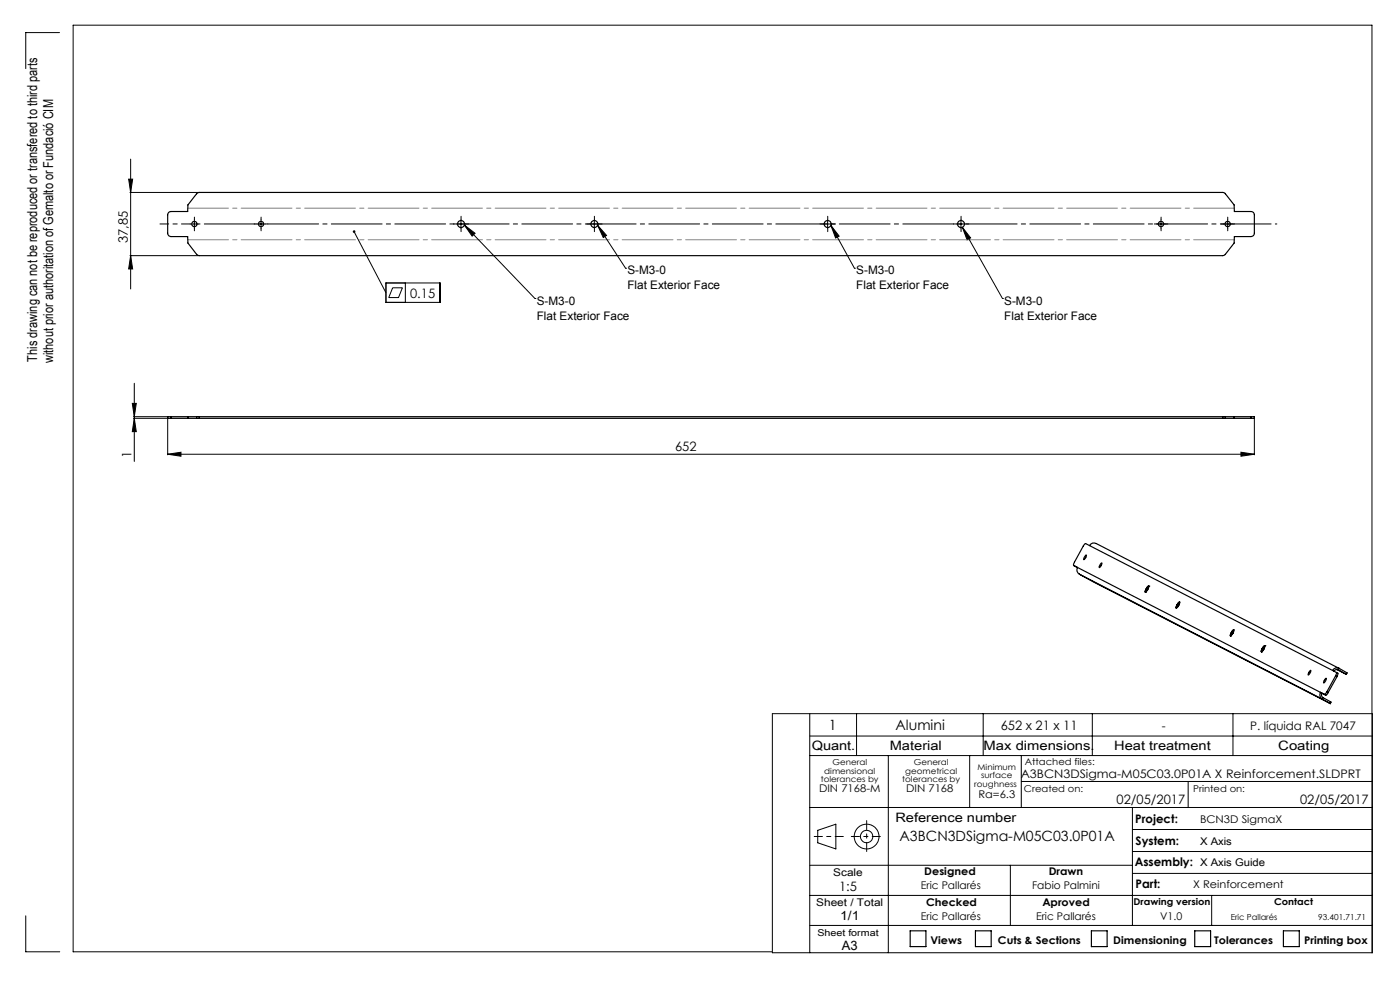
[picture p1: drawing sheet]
<svg xmlns="http://www.w3.org/2000/svg" width="420mm" height="297mm" viewBox="0 0 420 297" stroke-linecap="round" stroke-linejoin="round" font-family="sans-serif">
<g fill="none" stroke="#000" stroke-width=".3">
<path d="M17.9 9.8h-10.2v10.8M38.6 53.7h1.2l-.6 4zM39 57.7h20.6M39.2 47.7v38.9M39 76.6h20.6M39.2 76.6l.6 4h-1.2zM57 67.1h2.5M58.3 65.9v2.5M77 67.1h2.6M78.3 65.9v2.5M106.2 69.4l9.6 18.3M137.1 67.1h2.5"/>
<path d="M138.3 65.9v2.5M139.3 67.4l3.2 2.5-.9 .9zM139.3 67.4l21.2 22.1M177.1 67.1h2.5M178.3 65.9v2.5M179.3 67.5l8.4 12.9M179.3 67.5l2.7 3.1-1 .6zM247.1 67.1h2.5M248.3 65.9v2.5M249.3 67.6l7 12.8M249.3 67.6l2.4 3.2-1 .5zM287.1 67.1h2.5"/>
<path d="M288.3 65.9v2.5M288.7 68.1l2.5 3.2-1.1 .6zM288.7 68.1l12 21.4M347.1 67.1h2.5M348.3 65.9v2.5M367.1 67.1h2.4M368.3 65.9v2.5M115.8 84.8h16.2v5.8h-16.2zM117.8 86.3h2.9l-1.1 2.9h-3zM121.6 84.8v5.8M160.5 89.5h.1M187.7 80.4h.1"/>
<path d="M256.3 80.4h.1M300.7 89.5h.1M40.3 114.9v23.4M39.7 120.9h1.2l-.6 4zM40.1 125.4h10M40.1 124.9h10M40.3 125.4l.6 4h-1.2zM50.3 136.1l4-.6v1.2zM50.3 125.6v10.7M50.3 136.1h326M372.3 135.5l4 .6-4 .6zM376.3 125.6v10.7"/>
<path d="M353.6 180.8l.2-.1v.3l-.6 1a.65 .65 0 0 1 .2-1.1zM369.7 189.2l.3-.2v.4a.69 .69 0 0 1-.7 .8zM231.7 213.9h180v71.6h-180zM242.9 213.9v71.6M257 213.9v12.5M295 213.9v12.5M327.7 213.9v12.5M369.9 213.9v12.5M242.9 226.4h168.8M242.9 220.6h168.8M266.5 226.4v59.1M290.9 226.4v15.6"/>
<path d="M306.4 226.4v15.6M306.4 234.2h105.3M356.4 234.2v7.8M242.9 242h168.8M242.9 259.3h96.8M245.3 248.8l5.5-1.8v7.4l-5.5-1.8zM303.1 259.3v18.1M339.7 242v35.4M339.7 255.2h72M339.7 248.6h72M7.7 274.5v10.8h10.2M242.9 268.4h168.8"/>
<path d="M339.7 261.8h72M363.5 268.4v9M411.7 277.4h-168.8M231.6 285.3h-209.7v-277.8h389.7v278.1"/>
<circle cx="260" cy="250.7" r="3.7"/>
<circle cx="260" cy="250.7" r="1.85"/>
</g>
<path d="M244.3 250.7h8.7M255.4 250.7h8.7" fill="none" stroke="#000" stroke-width=".3" stroke-dasharray="15.2 1.3 1.3 1.3" stroke-dashoffset="12.8"/>
<path d="M260 245.9v9.3" fill="none" stroke="#000" stroke-width=".3" stroke-dasharray="15.2 1.3 1.3 1.3" stroke-dashoffset="12.5"/>
<g fill="none" stroke="#000" stroke-width=".35">
<path d="M50.6 63.7l.7-.3h5l.1-2 2.6-3.3 .7-.4h307.2l.6 .2 2.7 3.5 .1 2h5a.97 .97 0 0 1 1 1v5.5a1.02 1.02 0 0 1-1 1h-5l-.1 1.9-2.6 3.4-.8 .4h-307l-.8-.4-2.6-3.4-.1-1.9h-5a1.02 1.02 0 0 1-1-1v-5.7zM51.3 124.9h-1v.5h1M51.3 124.9h7.7M51.3 125.4h7.7M51.3 124.9v.5M56.3 124.9v.5M56.4 124.9v.5M59 125.4h.8M59 124.9h.8M59 124.9v.5M59.8 124.9v.5M59.8 124.9h307"/>
<path d="M59.8 125.4h307M366.8 125.4h.8M366.8 124.9h.8M366.8 124.9v.5M367.6 124.9v.5M367.6 124.9h7.7M367.6 125.4h7.7M370.2 124.9v.5M375.3 124.9h1v.5h-1M375.3 124.9v.5M322.1 169.5l1.2 .6M323.3 170.1a1.46 1.46 0 0 0 .5 2"/>
<path d="M323.3 170.1l72.8 37.4M323.8 172.1l75.3 38.8-.2-.1M323.8 172.1l72.9 37.4M325.6 166.5l.2-.2a1.05 1.05 0 0 1-.7 1.3zM326.8 163.5l-1.1-.6-.4 .3-3 5.3-.2 1M326.8 163.5l73 37.4M328.8 162.9l72.9 37.4M328.9 162.9a1.45 1.45 0 0 0-2.1 .6M330.3 168.8h.3a1.27 1.27 0 0 1-.9 1.2zM343.6 177.5h.1M344.2 176.1h.3l-.7 1zM344.3 175.8l.3-.2a1.99 1.99 0 0 1-1 1.9l.1-.7z"/>
<path d="M344.6 175.6h.1M344.6 175.6a1.96 1.96 0 0 0-1 1.9M352.9 182.2v.1M353.5 180.9h.2l-.6 1zM353.6 180.6l.3-.2a2.05 2.05 0 0 1-1 1.8l.1-.6zM353.9 180.4a2.09 2.09 0 0 0-1 1.9M369.1 190.6h.1M369.8 188.9l.3-.1a2.09 2.09 0 0 1-1 1.8l.1-.7zM369.9 189.2v.3l-.5 .7zM370.1 188.8h.1a1.96 1.96 0 0 0-1.1 1.8M378.4 195.4h.1M379 194h.3l-.7 1z"/>
<path d="M379.1 193.7l.2-.2a1.54 1.54 0 0 1-.9 1.9l.1-.7zM379.4 193.5h.1M379.4 193.5a2.09 2.09 0 0 0-1 1.9M393 201l.1-.1a1.16 1.16 0 0 1-.6 1.4zM396.1 207.5a1.49 1.49 0 0 0 .6 2M396.1 207.5l.5 .2a.97 .97 0 0 0 .3 1.4M396.1 207.5l1.6 .8M396.7 209.5l2.2 1.3M396.9 209.1l-.2 .4M396.9 209.1l2.3 1.2M397.6 203.4l.3-.1a1.27 1.27 0 0 1-.8 1.3zM398 207.4l-.7 .7 .4 .2"/>
<path d="M398 207.4l.4 .2M398.4 207.6l-.7 .7M399.2 210.3l.1 .1-.2 .5M399.2 210.3l-.3 .5M399.8 200.9l1.1 .6M400.7 202.5l-2.7 4.9M400.7 202.5l.4 .3M400.9 201.5l-.2 1M400.9 201.5l.5 .3-.3 1M401.1 200.7l2.8 1.4M401.1 202.8l-2.7 4.8M401.5 200.8a.94 .94 0 0 0-1.3 .4"/>
<path d="M401.5 200.8l2.2 1.2M401.7 200.3a1.45 1.45 0 0 0-1.9 .6M401.7 200.3l-.2 .5M401.7 200.3l2.3 1.3M403.7 202l.2 .1M404 201.6l.1 .1-.2 .4M404 201.6l-.3 .4M273.1 279h4.7v4.7h-4.7zM292.6 279h4.8v4.7h-4.8zM327.4 279h4.7v4.7h-4.7zM358.4 279h4.8v4.7h-4.8zM385 279h4.8v4.7h-4.8z"/>
<circle cx="58.3" cy="67.1" r=".79"/>
<circle cx="78.3" cy="67.1" r=".79"/>
<circle cx="138.3" cy="67.1" r="1.06"/>
<circle cx="178.3" cy="67.1" r="1.06"/>
<circle cx="248.3" cy="67.1" r="1.06"/>
<circle cx="288.3" cy="67.1" r="1.06"/>
<circle cx="348.3" cy="67.1" r=".81"/>
<circle cx="368.3" cy="67.1" r=".81"/>
</g>
<path d="M56.4 71.9h313.9M370.3 62.4h-313.9" fill="none" stroke="#808080" stroke-width=".3" stroke-dasharray="15.2 1.3 1.3 1.3" stroke-dashoffset="3.1"/>
<g fill="none" stroke="#000" stroke-width=".3" stroke-dasharray="15.2 1.3 1.3 1.3">
<path d="M58.3 65.9v-.8M58.3 68.4v.8M77.1 67.1h-.8M78.3 65.9v-.8M78.3 68.4v.8M79.6 67.1h.8M137.1 67.1h-1.1M138.3 65.9v-1.1M138.3 68.4v1M139.6 67.1h1M177.1 67.1h-1.1M178.3 65.9v-1.1"/>
<path d="M178.3 68.4v1M179.6 67.1h1M247.1 67.1h-1.1M248.3 65.9v-1.1M248.3 68.4v1M249.6 67.1h1M287.1 67.1h-1.1M288.3 65.9v-1.1M288.3 68.4v1M289.6 67.1h1M347.1 67.1h-.8M348.3 65.9v-.8"/>
<path d="M348.3 68.4v.8M349.6 67.1h.8M367.1 67.1h-.8M368.3 65.9v-.8M368.3 68.4v.8M369.6 67.1h.8"/>
</g>
<path d="M57.1 67.1h-9.1" fill="none" stroke="#000" stroke-width=".3" stroke-dasharray="15.2 1.3 1.3 1.3" stroke-dashoffset="12.6"/>
<path d="M59.6 67.1h323.5" fill="none" stroke="#000" stroke-width=".3" stroke-dasharray="15.2 1.3 1.3 1.3" stroke-dashoffset="-1.7"/>
<g fill="#000">
<path d="M106 69.1l.2 .3-.2-.3a.39 .39 0 0 1 .6 .4 .39 .39 0 0 1-.6 .3 .39 .39 0 0 1 0-.7z"/>
<path d="M39.2 76.6l.6 4h-1.2zM38.6 53.7h1.2l-.6 4zM40.3 125.4l.6 4h-1.2zM39.7 120.9h1.2l-.6 4z"/>
<path d="M139.3 67.4l3.2 2.5-.9 .9zM179.3 67.5l2.7 3.1-1 .6zM249.3 67.6l2.4 3.2-1 .5zM288.7 68.1l2.5 3.2-1.1 .6z"/>
<path d="M50.3 136.1l4-.6v1.2zM372.3 135.5l4 .6-4 .6z"/>
</g>
<g font-size="4.2">
<text x="248.7" y="218.8">1</text>
<text x="268.7" y="218.9">Alumini</text>
<text x="269.9" y="252.2">A3BCN3DSigma-M05C03.0P01A</text>
</g>
<g font-size="4.1">
<text x="11.2" y="108.3" transform="rotate(-90 11.2 108.3)">This drawing can not be reproduced or transfered to third parts</text>
<text x="15.9" y="108.8" transform="rotate(-90 15.9 108.8)">without prior authoritation of Gemalto or Fundació CIM</text>
</g>
<g font-size="3.9">
<text x="38.4" y="72.8" transform="rotate(-90 38.4 72.8)">37,85</text>
<text x="123" y="89.2">0.15</text>
<text x="39.5" y="137.2" transform="rotate(-90 39.5 137.2)">1</text>
<text x="202.5" y="135.3">652</text>
<text x="300.2" y="218.9">652 x 21 x 11</text>
<text x="243.5" y="224.8">Quant.</text>
<text x="266.9" y="224.8">Material</text>
<text x="295.1" y="224.8">Max dimensions.</text>
<text x="334.3" y="224.8">Heat treatment</text>
<text x="383.5" y="224.8">Coating</text>
<text x="335" y="241">02/05/2017</text>
<text x="390" y="241">02/05/2017</text>
<text x="268.6" y="246.3">Reference number</text>
<text x="251.7" y="267">1:5</text>
<text x="252.1" y="275.8">1/1</text>
<text x="252.6" y="284.6">A3</text>
</g>
<g font-size="3.5">
<text x="188.2" y="82.2">S-M3-0</text>
<text x="256.9" y="82.2">S-M3-0</text>
<text x="188.2" y="86.7">Flat Exterior Face</text>
<text x="256.9" y="86.7">Flat Exterior Face</text>
<text x="161" y="91.3">S-M3-0</text>
<text x="161" y="95.8">Flat Exterior Face</text>
<text x="301.3" y="91.3">S-M3-0</text>
<text x="301.3" y="95.8">Flat Exterior Face</text>
<text x="348.5" y="218.9">-</text>
<text x="375.1" y="218.9">P. líquida RAL 7047</text>
<text x="306.2" y="233.2">A3BCN3DSigma-M05C03.0P01A X Reinforcement.SLDPRT</text>
<text x="340.6" y="246.6">Project:</text>
<text x="340.7" y="253.2">System:</text>
<text x="340.4" y="259.5">Assembly: X Axis Guide</text>
<text x="340.7" y="266.2">Part:</text>
</g>
<g font-size="3.2">
<text x="245.7" y="237.3">DIN 7168-M</text>
<text x="271.9" y="237.3">DIN 7168</text>
<text x="293.5" y="239">Ra=6.3</text>
<text x="360" y="246.6">BCN3D SigmaX</text>
<text x="360" y="253.2">X Axis</text>
<text x="250" y="262.6">Scale</text>
<text x="277.3" y="262.2">Designed</text>
<text x="314.6" y="262.2">Drawn</text>
<text x="276.3" y="266.6">Eric Pallarés</text>
<text x="309.6" y="266.6">Fabio Palmini</text>
<text x="357.9" y="266.1">X Reinforcement</text>
<text x="244.9" y="271.4">Sheet / Total</text>
<text x="276.3" y="275.8">Eric Pallarés</text>
<text x="277.8" y="271.4">Checked</text>
<text x="310.8" y="275.8">Eric Pallarés</text>
<text x="312.7" y="271.4">Aproved</text>
<text x="348.1" y="275.8">V1.0</text>
<text x="279.1" y="282.8">Views</text>
<text x="299.4" y="282.8">Cuts &amp; Sections</text>
<text x="334" y="282.8">Dimensioning</text>
<text x="364.2" y="282.9">Tolerances</text>
<text x="391.3" y="282.9">Printing box</text>
</g>
<g font-size="2.8">
<text x="307.4" y="229.4">Attached files:</text>
<text x="307.2" y="237.4">Created on:</text>
<text x="357.9" y="237.4">Printed on:</text>
<text x="340.1" y="271.1">Drawing version</text>
<text x="382.2" y="271.1">Contact</text>
<text x="245.2" y="280.5">Sheet format</text>
</g>
<g font-size="2.5">
<text x="247.3" y="231.8">dimensional</text>
<text x="249.7" y="229.4">General</text>
<text x="271.6" y="231.8">geometrical</text>
<text x="274.2" y="229.4">General</text>
<text x="293.3" y="230.7">Minimum</text>
<text x="294.3" y="233.2">surface</text>
<text x="246.2" y="234.3">tolerances by</text>
<text x="270.7" y="234.3">tolerances by</text>
<text x="292.2" y="235.9">roughness</text>
<text x="369.2" y="275.8">Eric Pallarés</text>
<text x="395.5" y="275.8">93.401.71.71</text>
</g>
</svg>
